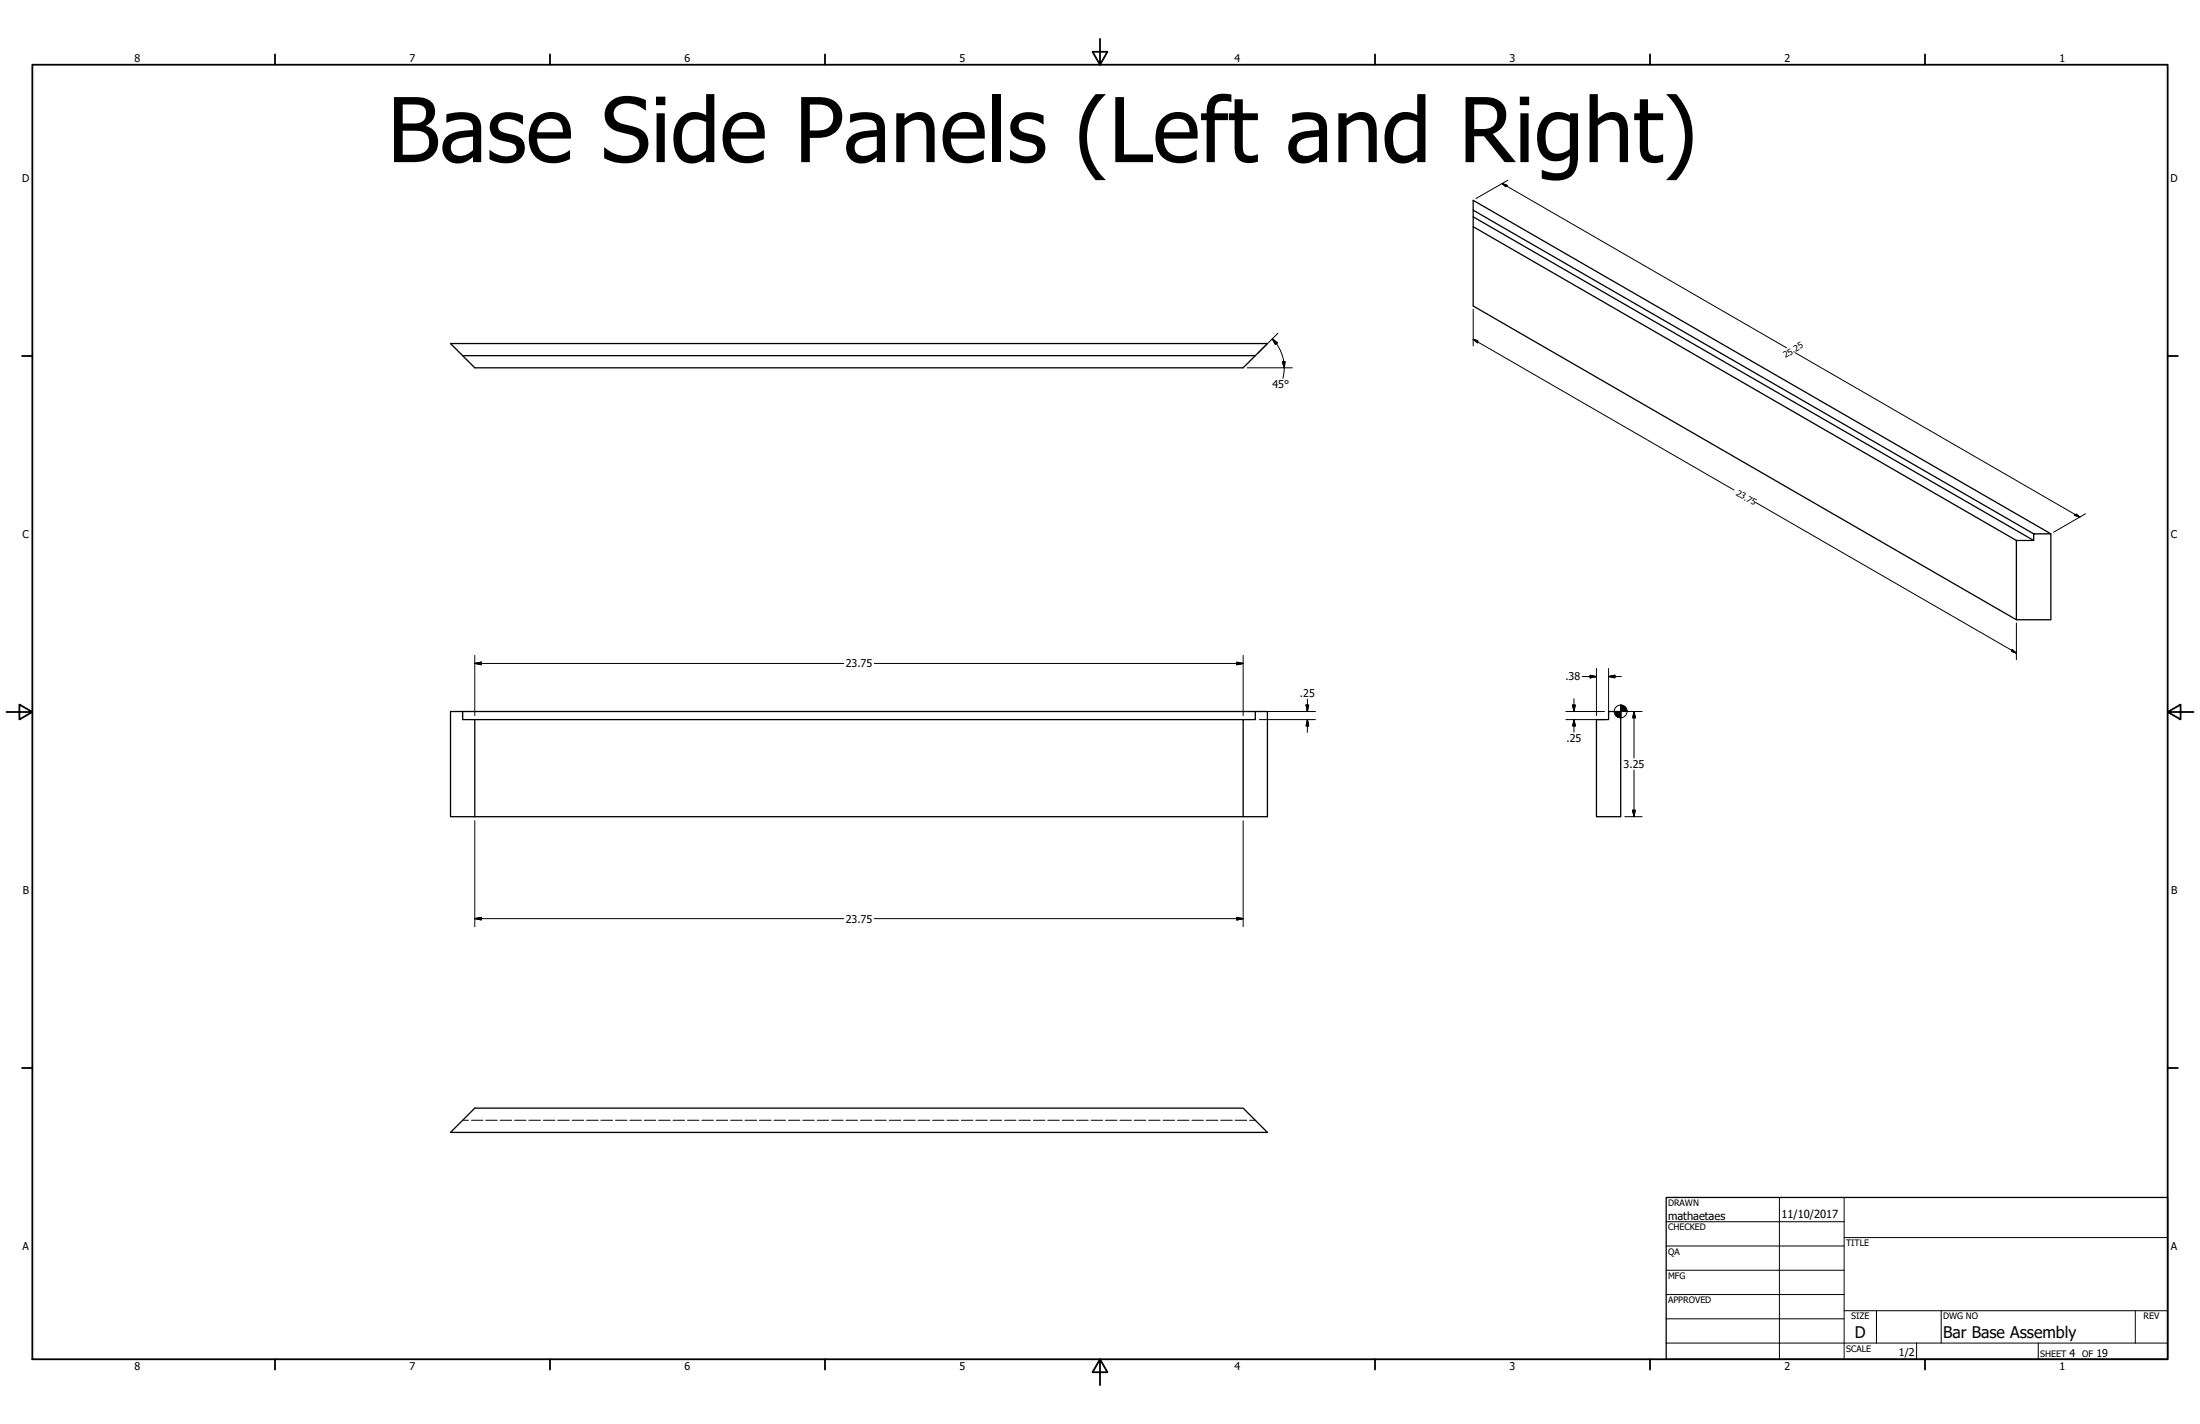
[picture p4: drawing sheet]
<svg xmlns="http://www.w3.org/2000/svg" width="864mm" height="559mm" viewBox="0 0 864 559" stroke-linecap="round" stroke-linejoin="round" font-family="sans-serif">
<!-- layer: Hidden (ANSI) -->
<g fill="none" stroke="#000" stroke-width=".51">
<path d="M578.3 82.5l220 127M578.3 85.1l220 127M578.3 89l213.2 123.1M176.8 134.8h320.7l-9.5 9.5h-301.6zM181.6 139.6h311.2M791.5 212.1h6.8v-2.6h6.8v33.7h-13.6zM805.1 209.5l-226.8-130.9v41.5l213.2 123.1M176.8 279.2h4.8v3.2h4.8v38.1h-9.6zM181.6 279.2h311.2M186.4 282.4h301.6M488 282.4h4.8v-3.2h4.7v41.3h-9.5zM626.7 282.4h4.7v-3.2h4.8v41.3h-9.5z"/>
<path d="M186.4 320.5h301.6M186.4 434.8h301.6l9.5 9.6h-320.7z"/>
</g>
<!-- layer: Visible (ANSI) -->
<g fill="none" stroke="#000" stroke-width=".39">
<path d="M181.6 439.6h2.3M185 439.6h4.5M190.7 439.6h4.5M196.3 439.6h4.6M202 439.6h4.5M207.6 439.6h4.6M213.3 439.6h4.5M218.9 439.6h4.6M224.6 439.6h4.6M230.3 439.6h4.5M235.9 439.6h4.6M241.6 439.6h4.5"/>
<path d="M247.3 439.6h4.5M252.9 439.6h4.5M258.6 439.6h4.5M264.2 439.6h4.5M269.9 439.6h4.5M275.5 439.6h4.5M281.2 439.6h4.5M286.8 439.6h4.6M292.5 439.6h4.6M298.1 439.6h4.6M303.8 439.6h4.6M309.5 439.6h4.5"/>
<path d="M315.2 439.6h4.5M320.8 439.6h4.5M326.5 439.6h4.5M332.1 439.6h4.5M337.8 439.6h4.5M343.4 439.6h4.5M349.1 439.6h4.5M354.7 439.6h4.6M360.4 439.6h4.5M366.1 439.6h4.5M371.7 439.6h4.5M377.4 439.6h4.5"/>
<path d="M383 439.6h4.5M388.7 439.6h4.5M394.3 439.6h4.5M400 439.6h4.5M405.6 439.6h4.5M411.3 439.6h4.6M416.9 439.6h4.6M422.6 439.6h4.6M428.3 439.6h4.5M434 439.6h4.5M439.6 439.6h4.5M445.3 439.6h4.5"/>
<path d="M450.9 439.6h4.5M456.6 439.6h4.5M462.2 439.6h4.5M467.9 439.6h4.5M473.5 439.6h4.6M479.2 439.6h4.5M484.8 439.6h4.6M490.5 439.6h2.3"/>
</g>
<!-- layer: Symbol (ANSI) -->
<g fill="none" stroke="#000" stroke-width=".7">
<path d="M431.8 15.2v10.2l-2.9-5.1h5.8l-2.9 5.1M12.7 25.4h838.2v508h-838.2zM107.9 21.3v4.1M215.9 21.3v4.1M323.8 21.3v4.1M539.8 21.3v4.1M647.7 21.3v4.1M755.6 21.3v4.1M8.6 139.7h4.1M850.9 139.7h4.1M2.5 279.4h10.2l-5.1-2.9v5.8l5.1-2.9M850.9 279.4l5.1 2.9v-5.8l-5.1 2.9h10.2"/>
<path d="M8.6 419.1h4.1M850.9 419.1h4.1M107.9 533.4v4.1M215.9 533.4v4.1M323.8 533.4v4.1M431.8 533.4l2.9 5.1h-5.8l2.9-5.1v10.2M539.8 533.4v4.1M647.7 533.4v4.1M755.6 533.4v4.1"/>
</g>
<!-- layer: Title (ANSI) -->
<g fill="none" stroke="#000" stroke-width=".39">
<path d="M654 479.4h69.9M698.5 469.9v63.5M723.9 469.9v63.5M654 488.9h69.9M654 498.5h69.9M723.9 485.6h127M654 508h69.9M654 517.5h69.9M723.9 514.3h127M736.6 514.3v12.7M762 514.3v12.7M838.2 514.3v12.7"/>
<path d="M654 527h196.9M752.3 527v6.4M800.1 527v6.4"/>
</g>
<path d="M654 469.9h196.9v63.5h-196.9z" fill="none" stroke="#000" stroke-width=".51"/>
<!-- layer: Visible Narrow (ANSI) -->
<g fill="none" stroke="#000" stroke-width=".39">
<path d="M589.7 72l2.1 .8-.7 .5zM589.7 72l111.7 64.5M591.9 70.7l-12.5 7.2M499.4 133l2 1.6-.8 .6zM499.4 133l1.6 1.9M501 134.9a16.1 16.1 0 0 1 3.1 9.4l-.5 4.1M501.6 130.7l-7.7 7.8M578.3 133.2l1.8 .5v.9zM578.3 133.2l102.4 59.1M578.3 121.3v14.4M704.7 138.4l111.7 64.5M489.6 144.3h17.7"/>
<path d="M503.4 141.9h1l-.3 2.4zM689.2 197.2l102.3 59.1M814.3 202.1l.7-.4 1.4 1.2zM818.6 201.6l-12.5 7.3M186.4 257.2v23.6M485.5 259.8l2.5 .5-2.5 .6zM488 257.2v23.6M789.8 254.8l1.7 1.5-1.7-.6zM791.5 244.5v14.4M186.4 260.3l2.5-.5v1.1zM186.4 260.3h144.8M343.2 260.3h144.8"/>
<path d="M494.3 279.2h22.1M512.7 276.7h1l-.5 2.5zM513.2 274.3v4.9M614.7 279.2h15.2M617.3 276.7h1.1l-.5 2.5zM617.9 274.2v5M621.1 265.5h5.6M624.2 265l2.5 .5-2.5 .5zM626.7 262.3v18.5M631.4 265.5l2.5-.5v1zM631.4 265.5h5.1M631.4 262.3v18.5"/>
<path d="M638.6 279.2h6M641.4 279.2l.5 2.5h-1zM641.4 279.2v18.2M494.3 282.4h22.1M513.2 282.4l.5 2.5h-1zM513.2 282.4v5M614.7 282.4h15.2M617.9 282.4l.5 2.5h-1.1zM617.9 282.4v4.9M640.9 317.9h1l-.5 2.6zM641.4 302.2v18.3M186.4 322.1v41.6"/>
<path d="M488 322.1v41.6M637.8 320.5h6.8M485.5 360l2.5 .5-2.5 .5zM186.4 360.5l2.5-.5v1zM186.4 360.5h144.8M343.2 360.5h144.8"/>
<circle cx="636.2" cy="279.2" r="2.51"/>
</g>
<g fill="#000" stroke="#000" stroke-width=".39">
<path d="M589.7 72l2.1 .8zM589.7 72l2.1 .8-.7 .5zM499.4 133l2 1.6zM499.4 133l2 1.6-.8 .6zM578.3 133.2l1.8 .5zM578.3 133.2l1.8 .5v.9zM503.4 141.9l.7 2.4zM503.4 141.9h1l-.3 2.4zM814.3 202.1l2.1 .8zM814.3 202.1l.7-.4 1.4 1.2zM186.4 260.3l2.5-.5zM186.4 260.3l2.5-.5v1.1z"/>
<path d="M789.8 255.7l1.7 .6zM789.8 254.8l1.7 1.5-1.7-.6zM485.5 260.9l2.5-.6zM485.5 259.8l2.5 .5-2.5 .6zM512.7 276.7l.5 2.5zM512.7 276.7h1l-.5 2.5zM617.3 276.7l.6 2.5zM617.3 276.7h1.1l-.5 2.5zM624.2 266l2.5-.5zM624.2 265l2.5 .5-2.5 .5zM633.7 279.2l.7 1.8zM633.7 279.2l1.6 2.3-.9-.5z"/>
<path d="M633.7 279.2l2.5 2.5-.9-.2zM631.4 265.5l2.5-.5zM631.4 265.5l2.5-.5v1zM636.2 279.2h2.5zM636.2 276.7l2.5 2.5h-2.5zM636.2 276.7v5zM633.7 279.2h2.5v2.5zM633.7 279.2h2.5zM638 277.4l.7 1.8zM637.2 276.9l.8 .5 .7 1.8zM636.2 276.7l1 .2 1.5 2.3zM513.2 282.4l.5 2.5z"/>
<path d="M513.2 282.4l.5 2.5h-1zM617.9 282.4l.5 2.5zM617.9 282.4l.5 2.5h-1.1zM641.4 279.2l.5 2.5zM641.4 279.2l.5 2.5h-1zM640.9 317.9l.5 2.6zM640.9 317.9h1l-.5 2.6zM186.4 360.5l2.5-.5zM186.4 360.5l2.5-.5v1zM485.5 361l2.5-.5zM485.5 360l2.5 .5-2.5 .5z"/>
</g>
<text font-size="35.1" x="152.1" y="63.6">Base Side Panels (Left and Right)</text>
<g font-size="6.3">
<text x="728.1" y="524.9">D</text>
<text x="762.8" y="525">Bar Base Assembly</text>
</g>
<g font-size="4.4">
<text x="654.8" y="478.6">mathaetaes</text>
<text x="699.3" y="478">11/10/2017</text>
</g>
<g font-size="4.2">
<text x="52.8" y="24.4">8</text>
<text x="160.8" y="24.4">7</text>
<text x="268.7" y="24.4">6</text>
<text x="376.7" y="24.4">5</text>
<text x="484.6" y="24.4">4</text>
<text x="592.6" y="24.4">3</text>
<text x="700.5" y="24.4">2</text>
<text x="808.5" y="24.4">1</text>
<text x="8.8" y="71.4">D</text>
<text x="852" y="71.4">D</text>
<text x="499.5" y="152.3">45°</text>
<text x="8.9" y="211.1">C</text>
<text x="852.2" y="211.1">C</text>
<text x="332" y="261.9">23.75</text>
<text x="614.5" y="267">.38</text>
<text x="510.3" y="273.4">.25</text>
<text x="614.9" y="291.2">.25</text>
<text x="637.3" y="301.4">3.25</text>
<text x="9" y="350.8">B</text>
<text x="852.2" y="350.8">B</text>
<text x="332" y="362">23.75</text>
<text x="8.9" y="490.5">A</text>
<text x="852.2" y="490.5">A</text>
<text x="745.4" y="532">1/2</text>
<text x="812.4" y="532.6">4</text>
<text x="823" y="532.6">19</text>
<text x="52.8" y="537.5">8</text>
<text x="160.8" y="537.5">7</text>
<text x="268.7" y="537.5">6</text>
<text x="376.7" y="537.5">5</text>
<text x="484.6" y="537.5">4</text>
<text x="592.6" y="537.5">3</text>
<text x="700.5" y="537.5">2</text>
<text x="808.5" y="537.5">1</text>
</g>
<g font-size="3.5">
<text x="654.8" y="473.2">DRAWN</text>
<text x="654.8" y="482.8">CHECKED</text>
<text x="724.7" y="488.9">TITLE</text>
<text x="654.8" y="492.3">QA</text>
<text x="654.8" y="501.8">MFG</text>
<text x="654.8" y="511.4">APPROVED</text>
<text x="726.7" y="517.7">SIZE</text>
<text x="762.8" y="517.7">DWG NO</text>
<text x="841.4" y="517.7">REV</text>
<text x="724.7" y="530.4">SCALE</text>
<text x="800.9" y="532.6">SHEET</text>
<text x="817.4" y="532.6">OF</text>
</g>
<g font-size="3.4">
<text x="700.8" y="140.5" transform="rotate(-30 700.8 140.5)">25.25</text>
<text x="681.2" y="194.2" transform="rotate(30 681.2 194.2)">23.75</text>
</g>
</svg>
